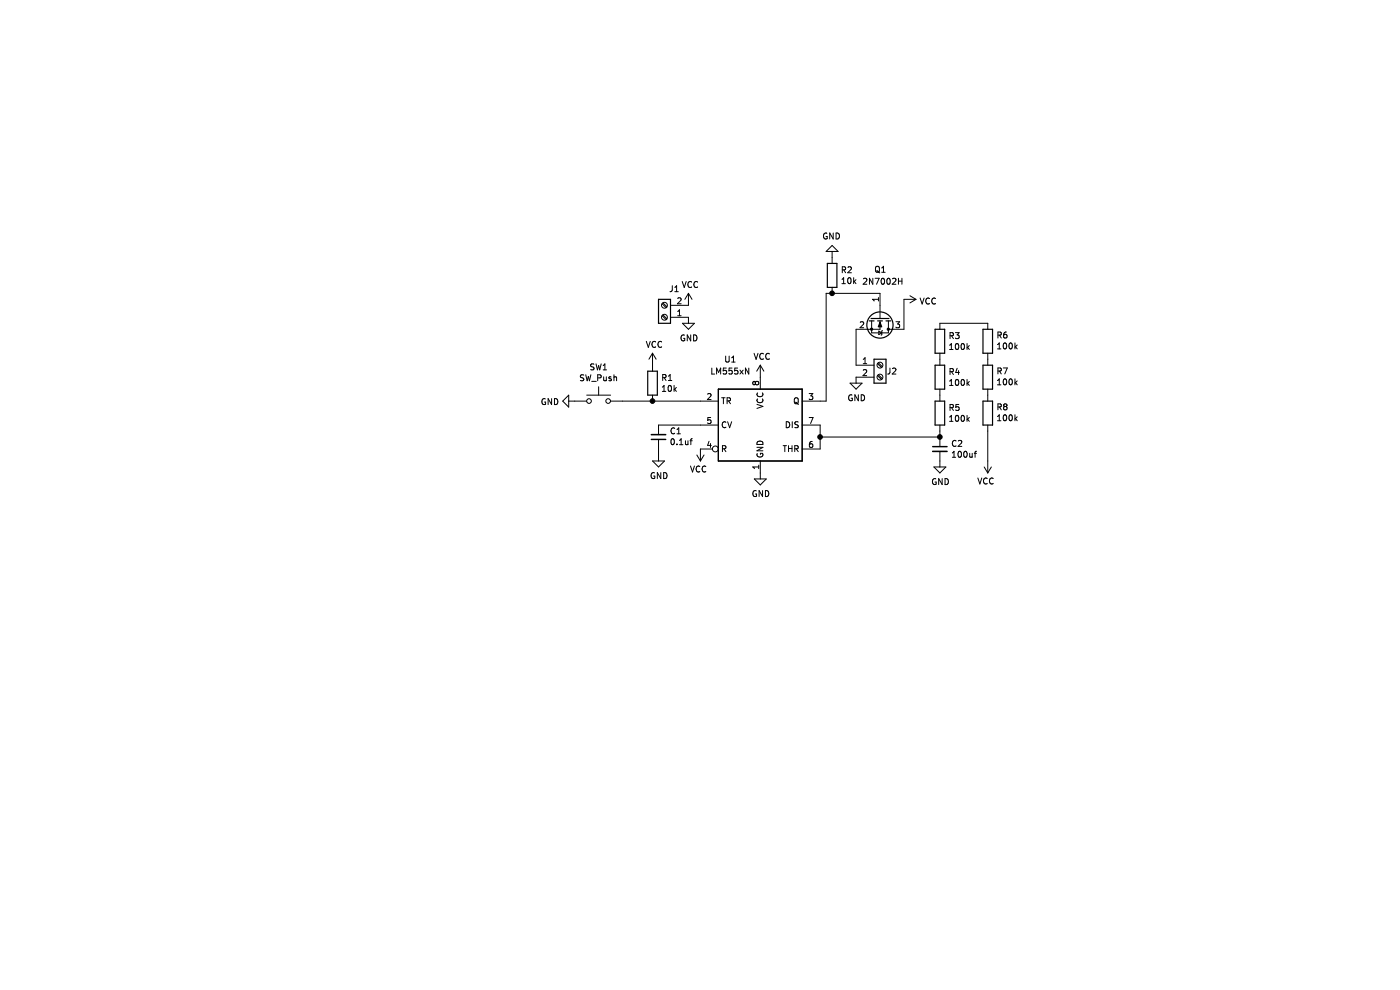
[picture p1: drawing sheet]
EESchema Schematic File Version 4
EELAYER 30 0
EELAYER END
$Descr A4 11693 8268
encoding utf-8
Sheet 1 1
Title ""
Date ""
Rev ""
Comp ""
Comment1 ""
Comment2 ""
Comment3 ""
Comment4 ""
$EndDescr
$Comp
L Timer:LM555xN U1
U 1 1
P 6350 3550
F 0 "U1" H 6100 4100 50  0000 C CNN
F 1 "LM555xN" H 6100 4000 50  0000 C CNN
F 2 "Package_DIP:DIP-8_W7.62mm" H 7000 3150 50  0001 C CNN
F 3 "http://www.ti.com/lit/ds/symlink/lm555.pdf" H 7200 3150 50  0001 C CNN
	1    6350 3550
	1    0    0    -1  
$EndComp
$Comp
L Device:C_Small C1
U 1 1
P 5500 3650
F 0 "C1" H 5408 3604 50  0000 R CNN
F 1 "0.1uf" H 5408 3695 50  0000 R CNN
F 2 "Capacitor_THT:C_Rect_L7.0mm_W2.0mm_P5.00mm" H 5500 3650 50  0001 C CNN
F 3 "~" H 5500 3650 50  0001 C CNN
	1    5500 3650
	-1   0    0    1   
$EndComp
$Comp
L Device:R R6
U 1 1
P 8250 2850
F 0 "R6" H 8180 2804 50  0000 R CNN
F 1 "100k" H 8180 2895 50  0000 R CNN
F 2 "Resistor_THT:R_Axial_DIN0204_L3.6mm_D1.6mm_P2.54mm_Vertical" V 8180 2850 50  0001 C CNN
F 3 "~" H 8250 2850 50  0001 C CNN
	1    8250 2850
	-1   0    0    1   
$EndComp
$Comp
L Device:C_Small C2
U 1 1
P 7850 3750
F 0 "C2" H 7942 3796 50  0000 L CNN
F 1 "100uf" H 7942 3705 50  0000 L CNN
F 2 "Capacitor_THT:CP_Radial_D5.0mm_P2.50mm" H 7850 3750 50  0001 C CNN
F 3 "~" H 7850 3750 50  0001 C CNN
	1    7850 3750
	1    0    0    -1  
$EndComp
$Comp
L Device:R R5
U 1 1
P 7850 3450
F 0 "R5" H 7920 3496 50  0000 L CNN
F 1 "100k" H 7920 3405 50  0000 L CNN
F 2 "Resistor_THT:R_Axial_DIN0204_L3.6mm_D1.6mm_P2.54mm_Vertical" V 7780 3450 50  0001 C CNN
F 3 "~" H 7850 3450 50  0001 C CNN
	1    7850 3450
	1    0    0    -1  
$EndComp
$Comp
L Device:R R4
U 1 1
P 7850 3150
F 0 "R4" H 7920 3196 50  0000 L CNN
F 1 "100k" H 7920 3105 50  0000 L CNN
F 2 "Resistor_THT:R_Axial_DIN0204_L3.6mm_D1.6mm_P2.54mm_Vertical" V 7780 3150 50  0001 C CNN
F 3 "~" H 7850 3150 50  0001 C CNN
	1    7850 3150
	1    0    0    -1  
$EndComp
$Comp
L Device:R R3
U 1 1
P 7850 2850
F 0 "R3" H 7920 2896 50  0000 L CNN
F 1 "100k" H 7920 2805 50  0000 L CNN
F 2 "Resistor_THT:R_Axial_DIN0204_L3.6mm_D1.6mm_P2.54mm_Vertical" V 7780 2850 50  0001 C CNN
F 3 "~" H 7850 2850 50  0001 C CNN
	1    7850 2850
	1    0    0    -1  
$EndComp
$Comp
L Device:R R1
U 1 1
P 5450 3200
F 0 "R1" H 5520 3246 50  0000 L CNN
F 1 "10k" H 5520 3155 50  0000 L CNN
F 2 "Resistor_THT:R_Axial_DIN0204_L3.6mm_D1.6mm_P2.54mm_Vertical" V 5380 3200 50  0001 C CNN
F 3 "~" H 5450 3200 50  0001 C CNN
	1    5450 3200
	1    0    0    -1  
$EndComp
$Comp
L Device:R R8
U 1 1
P 8250 3450
F 0 "R8" H 8180 3404 50  0000 R CNN
F 1 "100k" H 8180 3495 50  0000 R CNN
F 2 "Resistor_THT:R_Axial_DIN0204_L3.6mm_D1.6mm_P2.54mm_Vertical" V 8180 3450 50  0001 C CNN
F 3 "~" H 8250 3450 50  0001 C CNN
	1    8250 3450
	-1   0    0    1   
$EndComp
$Comp
L Device:R R7
U 1 1
P 8250 3150
F 0 "R7" H 8180 3104 50  0000 R CNN
F 1 "100k" H 8180 3195 50  0000 R CNN
F 2 "Resistor_THT:R_Axial_DIN0204_L3.6mm_D1.6mm_P2.54mm_Vertical" V 8180 3150 50  0001 C CNN
F 3 "~" H 8250 3150 50  0001 C CNN
	1    8250 3150
	-1   0    0    1   
$EndComp
Wire Wire Line
	7850 2700 8250 2700
$Comp
L Switch:SW_Push SW1
U 1 1
P 5000 3350
F 0 "SW1" H 5000 3635 50  0000 C CNN
F 1 "SW_Push" H 5000 3544 50  0000 C CNN
F 2 "Button_Switch_THT:SW_PUSH_6mm_H4.3mm" H 5000 3550 50  0001 C CNN
F 3 "~" H 5000 3550 50  0001 C CNN
	1    5000 3350
	1    0    0    -1  
$EndComp
$Comp
L power:VCC #PWR07
U 1 1
P 6350 3150
F 0 "#PWR07" H 6350 3000 50  0001 C CNN
F 1 "VCC" H 6365 3323 50  0000 C CNN
F 2 "" H 6350 3150 50  0001 C CNN
F 3 "" H 6350 3150 50  0001 C CNN
	1    6350 3150
	1    0    0    -1  
$EndComp
$Comp
L power:GND #PWR010
U 1 1
P 7150 3150
F 0 "#PWR010" H 7150 2900 50  0001 C CNN
F 1 "GND" H 7155 2977 50  0000 C CNN
F 2 "" H 7150 3150 50  0001 C CNN
F 3 "" H 7150 3150 50  0001 C CNN
	1    7150 3150
	1    0    0    -1  
$EndComp
$Comp
L Connector:Screw_Terminal_01x02 J1
U 1 1
P 5550 2650
F 0 "J1" H 5468 2417 50  0000 C CNN
F 1 "Screw_Terminal_01x02" H 5630 2551 50  0001 L CNN
F 2 "TerminalBlock:TerminalBlock_bornier-2_P5.08mm" H 5550 2650 50  0001 C CNN
F 3 "~" H 5550 2650 50  0001 C CNN
	1    5550 2650
	-1   0    0    1   
$EndComp
$Comp
L Connector:Screw_Terminal_01x02 J2
U 1 1
P 7350 3050
F 0 "J2" H 7450 3000 50  0000 C CNN
F 1 "Screw_Terminal_01x02" H 7430 2951 50  0001 L CNN
F 2 "TerminalBlock:TerminalBlock_bornier-2_P5.08mm" H 7350 3050 50  0001 C CNN
F 3 "~" H 7350 3050 50  0001 C CNN
	1    7350 3050
	1    0    0    -1  
$EndComp
$Comp
L power:GND #PWR08
U 1 1
P 6350 3950
F 0 "#PWR08" H 6350 3700 50  0001 C CNN
F 1 "GND" H 6355 3777 50  0000 C CNN
F 2 "" H 6350 3950 50  0001 C CNN
F 3 "" H 6350 3950 50  0001 C CNN
	1    6350 3950
	1    0    0    -1  
$EndComp
$Comp
L power:GND #PWR03
U 1 1
P 5500 3800
F 0 "#PWR03" H 5500 3550 50  0001 C CNN
F 1 "GND" H 5505 3627 50  0000 C CNN
F 2 "" H 5500 3800 50  0001 C CNN
F 3 "" H 5500 3800 50  0001 C CNN
	1    5500 3800
	1    0    0    -1  
$EndComp
Wire Wire Line
	5500 3800 5500 3750
Wire Wire Line
	5500 3550 5850 3550
$Comp
L power:GND #PWR012
U 1 1
P 7850 3850
F 0 "#PWR012" H 7850 3600 50  0001 C CNN
F 1 "GND" H 7855 3677 50  0000 C CNN
F 2 "" H 7850 3850 50  0001 C CNN
F 3 "" H 7850 3850 50  0001 C CNN
	1    7850 3850
	1    0    0    -1  
$EndComp
$Comp
L power:GND #PWR05
U 1 1
P 5750 2650
F 0 "#PWR05" H 5750 2400 50  0001 C CNN
F 1 "GND" H 5755 2477 50  0000 C CNN
F 2 "" H 5750 2650 50  0001 C CNN
F 3 "" H 5750 2650 50  0001 C CNN
	1    5750 2650
	1    0    0    -1  
$EndComp
$Comp
L power:VCC #PWR04
U 1 1
P 5750 2550
F 0 "#PWR04" H 5750 2400 50  0001 C CNN
F 1 "VCC" H 5765 2723 50  0000 C CNN
F 2 "" H 5750 2550 50  0001 C CNN
F 3 "" H 5750 2550 50  0001 C CNN
	1    5750 2550
	1    0    0    -1  
$EndComp
$Comp
L power:VCC #PWR02
U 1 1
P 5450 3050
F 0 "#PWR02" H 5450 2900 50  0001 C CNN
F 1 "VCC" H 5465 3223 50  0000 C CNN
F 2 "" H 5450 3050 50  0001 C CNN
F 3 "" H 5450 3050 50  0001 C CNN
	1    5450 3050
	1    0    0    -1  
$EndComp
$Comp
L power:GND #PWR01
U 1 1
P 4800 3350
F 0 "#PWR01" H 4800 3100 50  0001 C CNN
F 1 "GND" V 4805 3222 50  0000 R CNN
F 2 "" H 4800 3350 50  0001 C CNN
F 3 "" H 4800 3350 50  0001 C CNN
	1    4800 3350
	0    1    1    0   
$EndComp
Wire Wire Line
	5200 3350 5450 3350
Connection ~ 5450 3350
Wire Wire Line
	5450 3350 5850 3350
Wire Wire Line
	7850 3600 7850 3650
Connection ~ 7850 3650
$Comp
L power:VCC #PWR06
U 1 1
P 5850 3750
F 0 "#PWR06" H 5850 3600 50  0001 C CNN
F 1 "VCC" H 5865 3923 50  0000 C CNN
F 2 "" H 5850 3750 50  0001 C CNN
F 3 "" H 5850 3750 50  0001 C CNN
	1    5850 3750
	-1   0    0    1   
$EndComp
Wire Wire Line
	6850 3550 6850 3650
Wire Wire Line
	6850 3650 7850 3650
Connection ~ 6850 3650
Wire Wire Line
	6850 3650 6850 3750
$Comp
L Device:R R2
U 1 1
P 6950 2300
F 0 "R2" H 7020 2346 50  0000 L CNN
F 1 "10k" H 7020 2255 50  0000 L CNN
F 2 "Resistor_THT:R_Axial_DIN0204_L3.6mm_D1.6mm_P2.54mm_Vertical" V 6880 2300 50  0001 C CNN
F 3 "~" H 6950 2300 50  0001 C CNN
	1    6950 2300
	1    0    0    -1  
$EndComp
Wire Wire Line
	6850 3350 6900 3350
$Comp
L power:GND #PWR09
U 1 1
P 6950 2150
F 0 "#PWR09" H 6950 1900 50  0001 C CNN
F 1 "GND" H 6955 1977 50  0000 C CNN
F 2 "" H 6950 2150 50  0001 C CNN
F 3 "" H 6950 2150 50  0001 C CNN
	1    6950 2150
	-1   0    0    1   
$EndComp
$Comp
L power:VCC #PWR013
U 1 1
P 8250 3850
F 0 "#PWR013" H 8250 3700 50  0001 C CNN
F 1 "VCC" H 8265 4023 50  0000 C CNN
F 2 "" H 8250 3850 50  0001 C CNN
F 3 "" H 8250 3850 50  0001 C CNN
	1    8250 3850
	-1   0    0    1   
$EndComp
Wire Wire Line
	8250 3850 8250 3600
$Comp
L Transistor_FET:2N7002H Q1
U 1 1
P 7350 2650
F 0 "Q1" V 6950 2600 50  0000 L CNN
F 1 "2N7002H" V 7050 2500 50  0000 L CNN
F 2 "Package_TO_SOT_SMD:SOT-23" H 7550 2575 50  0001 L CIN
F 3 "http://www.diodes.com/assets/Datasheets/2N7002H.pdf" H 7350 2650 50  0001 L CNN
	1    7350 2650
	0    1    1    0   
$EndComp
Wire Wire Line
	7350 2450 6950 2450
Wire Wire Line
	6900 2450 6950 2450
Wire Wire Line
	6900 2450 6900 3350
Connection ~ 6950 2450
Wire Wire Line
	7150 3050 7150 2750
$Comp
L power:VCC #PWR011
U 1 1
P 7550 2500
F 0 "#PWR011" H 7550 2350 50  0001 C CNN
F 1 "VCC" V 7565 2628 50  0000 L CNN
F 2 "" H 7550 2500 50  0001 C CNN
F 3 "" H 7550 2500 50  0001 C CNN
	1    7550 2500
	0    1    1    0   
$EndComp
Wire Wire Line
	7550 2500 7550 2750
$EndSCHEMATC
